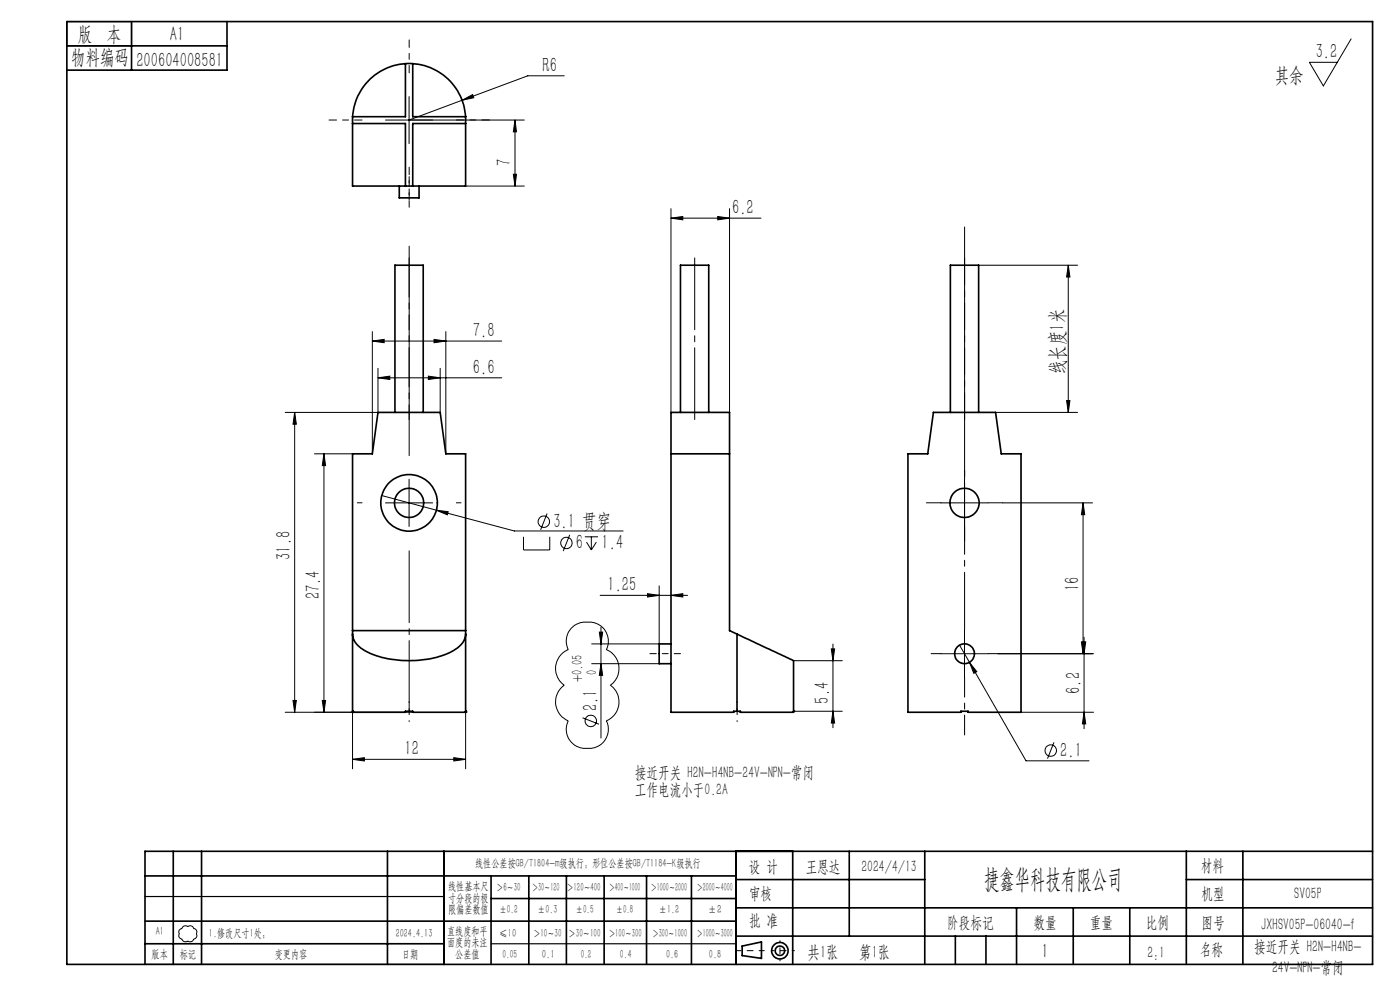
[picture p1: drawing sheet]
<svg xmlns="http://www.w3.org/2000/svg" width="297mm" height="210mm" viewBox="0 0 297 210" stroke-linecap="round" stroke-linejoin="round" font-family="sans-serif">
<g fill="none" stroke="#000" stroke-width=".21">
<path d="M119.7 16.1h-7.7l-25.2 9.4M286.6 8.2l-5.9 10-2.9-5h5.9M86.8 20.5v10M98 21.3l2.3-1.2 .2 .6zM98.8 39.5h12.4M108.9 37h.7l-.3 2.5zM109.3 25.5v14M109.3 25.5l.3 2.5h-.7zM111.2 25.5h-29.4M142.3 46.3l2.6-.4v.7zM142.3 44.3v43.2M142.3 46.3h19.1"/>
<path d="M152.3 45.9l2.5 .4-2.5 .3zM154.8 44.3v43.2M207.6 56.3h21M226.6 56.3v31.2M226.6 56.3l.4 2.5h-.7zM79 72.3l2.5-.3v.7zM79 70.3v26M79 72.3h27.4M80.2 78.1v9.4h-19.7M90.9 79.8l2.5 .3-2.5 .4zM92.1 72l2.5 .3-2.5 .4zM93.4 78.1v9.4"/>
<path d="M94.6 70.3v26M62.5 87.5l.4 2.5h-.7zM62.5 87.5v63.6M66.7 96.3h8.1M68.7 96.3v54.8M68.7 96.3l.4 2.5h-.7zM80.2 80.1l2.5-.3v.7zM80.2 80.1h26.2M211.2 87.5h17.4M226.3 85h.7l-.4 2.5zM81 105.1l11.6 3.1M81.8 106.7h10"/>
<path d="M86.8 101.7v10M92.6 108.2l2.5 .3-.2 .7zM92.6 108.2l16.5 4.4h23.1M111.1 113.9v2.8h5.5v-2.8M116.1 108.9l-1.4 3.5M120.9 113.4l-1.4 3.5M124.1 113.9h2.8M124.4 115l1 1.7M125.4 113.9v2.8M126.5 115l-1.1 1.7M199.6 106.7h10M204.6 101.7v10"/>
<path d="M212.7 106.7h19.1M229.8 106.7l.3 2.5h-.7zM229.8 106.7v32M121.2 133.2a5 5 0 0 1 7.1 .5l.2 .2a4 4 0 0 1 .1 3.9 4.3 4.3 0 0 1 .9 7.5 4.4 4.4 0 0 1-.9 7.6 4.1 4.1 0 0 1-.5 4.4 4.1 4.1 0 0 1-4.1 1.4 4 4 0 0 1-3.5-5.8 4.4 4.4 0 0 1-.8-7.6 4.3 4.3 0 0 1 .8-7.5 4.1 4.1 0 0 1 .7-4.6zM127.1 134.1h.7l-.3 2.5zM127.3 126.3h18.6M127.5 133.1v23.5M137.4 125.9l2.4 .4-2.4 .3zM139.8 124.3v12.3h-14.3M142.3 126.3l2.6-.4v.7zM176.4 137.6h.7l-.4 2.6zM176.7 136.6v17.8"/>
<path d="M199.6 138.7h10M203.6 136.8l14.1 24.6h13.3M204.6 133.7v10M211.7 138.7h20.3M229.4 136.2h.7l-.3 2.5zM229.6 136.2h.7l-.3 2.5zM230 135.2v19.4M60.5 151.1h27.1M62.2 148.6h.7l-.4 2.5zM68.4 148.6h.7l-.4 2.5zM74.8 151.1v12M98.8 151.1v12"/>
<path d="M123.6 152.3l3.5 1.3M125.5 140.8h14.3M127.5 140.8l.3 2.5h-.7zM168.3 150.9h10.4M168.3 140.2h10.4M176.7 150.9l.4 2.5h-.7zM205.7 140.5l1.5 2-.6 .3zM216.6 151.1h15.4M223.6 157.5l-1.4 3.4M230 151.1l.3 2.5h-.7zM74.8 161.1l2.5-.4v.7zM74.8 161.1h24"/>
<path d="M96.3 160.7l2.5 .4-2.5 .3zM38.1 197.3l.5-.3a.91 .91 0 0 1 1.3-.5 .89 .89 0 0 1 1.3 .5 .85 .85 0 0 1 .5 1.2 .69 .69 0 0 1-.6 1 .77 .77 0 0 1-1.2 .4l-.1 .1a.89 .89 0 0 1-1.3-.5 .69 .69 0 0 1-.4-1.1l-.2-.4z"/>
<circle cx="115.4" cy="110.7" r="1.22"/>
<circle cx="120.2" cy="115.2" r="1.22"/>
<circle cx="125.3" cy="152.9" r="1.2"/>
<circle cx="222.9" cy="159.2" r="1.21"/>
</g>
<g fill="none" stroke="#000" stroke-width=".35">
<path d="M14.2 4.6h277v200h-277zM14.2 9.7h34M27.9 4.6v10.3M48.2 4.6v10.3h-34M86 13.5a12 12 0 0 0-11.2 11.3M86 13.5h1.6M86 13.5v11.3h-11.2M87.6 13.5a12 12 0 0 1 11.2 11.3M87.6 13.5v11.3h11.2M74.8 24.8v14.7h24v-14.7M74.8 26.2h11.2v13.3M84.7 39.5v2.5h4.2v-2.5"/>
<path d="M98.8 26.2h-11.2v13.3M83.8 87.5v-31.2h6v31.2M142.3 96.3h12.5M144.4 87.5v-31.2h6v31.2M198 87.5h13.2l1.2 8.8h4.2v54.8h-11.2v-.2h-1.6v.2h-11.2v-54.8h4.2zM201.6 87.5v-31.2h6v31.2M74.8 134.5a4.5 4.5 0 0 0 2.9 3.7 21.8 21.8 0 0 0 18.6-.2 4.3 4.3 0 0 0 2.5-3.5M74.8 133.8h24M142.3 136.6h-2.5v4.2h2.5M156.4 134.5l11.9 5.6v11h-11.2v-.2h-.7M156.4 134.5l-1.6-.7v-46.3h-12.5v63.6h13.3v-.2h.8M156.4 134.5v16.4"/>
<path d="M74.8 150.9h.1M74.8 151.1h11.2v-.2h1.6v.2h11.2M74.8 151.1h.1M74.8 151.1v-54.8h4.2l1.2-8.8h13.2l1.2 8.8h4.2v54.8M98.8 150.9h.1M98.8 151.1h.1M168.3 150.9h.1M30.8 195.4h125.4M30.8 185.8h125.4M36.8 180.6v24M42.8 180.6v24M82.2 180.6v24"/>
<path d="M94.2 180.6v24M104.2 185.8v18.8M104.2 190.6h52M112.2 185.8v18.8M120.2 185.8v18.8M128.2 185.8v18.8M137.2 185.8v18.8M146.7 185.8v18.8M156.2 180.6v24M156.2 186.6h40M156.2 198.6h135M156.2 192.6h135"/>
<path d="M168.2 180.6v24M180.2 180.6v18M196.2 180.6v24M202.7 198.6v6M209.2 198.6v6M215.7 192.6v12M227.7 192.6v12M239.7 192.6v12M251.7 186.6h39.5M251.7 180.6v24M263.7 180.6v24M291.2 180.6h-260.4v24"/>
<path d="M30.8 200.2h63.4M157.4 200.7l4.1-.9v3.5l-4.1-.6z"/>
<circle cx="86.8" cy="106.7" r="3.1"/>
<circle cx="86.8" cy="106.7" r="6"/>
<circle cx="204.6" cy="106.7" r="3.1"/>
<circle cx="204.6" cy="138.7" r="2.11"/>
<circle cx="165.5" cy="201.7" r="1.74"/>
<circle cx="165.5" cy="201.7" r="1"/>
</g>
<path d="M86.8 44v-6.5M137.9 138.7h6.5" fill="none" stroke="#000" stroke-width=".21" stroke-dasharray="15.2 1.3 1.3 1.3" stroke-dashoffset="13.9"/>
<path d="M86.8 15.5v-7M76.8 25.5h-7M86.8 35.5v7M96.8 25.5h7" fill="none" stroke="#000" stroke-width=".21" stroke-dasharray="15.2 1.3 1.3 1.3" stroke-dashoffset="13.6"/>
<path d="M86.8 153.1v-4.2M156.4 153.1v-4.2M165.5 199.6v4.2" fill="none" stroke="#000" stroke-width=".21" stroke-dasharray="15.2 1.3 1.3 1.3" stroke-dashoffset="15"/>
<path d="M86.8 54.3v35.2M147.4 54.3v35.2M204.6 54.3v35.2" fill="none" stroke="#000" stroke-width=".21" stroke-dasharray="15.2 1.3 1.3 1.3" stroke-dashoffset="-.5"/>
<path d="M76.8 106.7h-1M96.8 106.7h1M199.6 106.7h-3.1M204.6 101.7v-3.1M204.6 111.7v3.1M209.6 106.7h3.1M199.6 138.7h-2.1M209.6 138.7h2.1" fill="none" stroke="#000" stroke-width=".21" stroke-dasharray="15.2 1.3 1.3 1.3"/>
<path d="M204.6 133.7v-85.5" fill="none" stroke="#000" stroke-width=".21" stroke-dasharray="15.2 1.3 1.3 1.3" stroke-dashoffset="3"/>
<path d="M204.6 143.7v12.2" fill="none" stroke="#000" stroke-width=".21" stroke-dasharray="15.2 1.3 1.3 1.3" stroke-dashoffset="11"/>
<path d="M86.8 96.7v-44.5" fill="none" stroke="#000" stroke-width=".21" stroke-dasharray="15.2 1.3 1.3 1.3" stroke-dashoffset="4.5"/>
<path d="M86.8 116.7v34.6" fill="none" stroke="#000" stroke-width=".21" stroke-dasharray="15.2 1.3 1.3 1.3" stroke-dashoffset="-.2"/>
<path d="M162.1 201.7h-6" fill="none" stroke="#000" stroke-width=".21" stroke-dasharray="15.2 1.3 1.3 1.3" stroke-dashoffset="14.1"/>
<path d="M168.5 201.7h-4.8" fill="none" stroke="#000" stroke-width=".21" stroke-dasharray="15.2 1.3 1.3 1.3" stroke-dashoffset="14.7"/>
<path d="M14.2 4.6h13.7v5.1h-13.7zM30.8 190.2h63.4M30.8 204.6h63.4M104.2 200.2h52" fill="none" stroke="#000" stroke-width=".25"/>
<g fill="#000">
<path d="M68.7 96.3l.4 2.5h-.7zM68.4 148.6h.7l-.4 2.5zM229.6 136.2h.7l-.3 2.5zM230 151.1l.3 2.5h-.7zM109.3 25.5l.3 2.5h-.7zM108.9 37h.7l-.3 2.5z"/>
<path d="M92.6 108.2l2.3 1 .2-.7zM142.3 46.3l2.6-.4v.7zM152.3 45.9l2.5 .4-2.5 .3zM205.7 140.5l.9 2.3 .6-.3zM98 21.3l2.5-.6-.2-.6z"/>
<path d="M142.3 126.3l2.6-.4v.7zM137.4 125.9l2.4 .4-2.4 .3z"/>
<path d="M62.2 148.6h.7l-.4 2.5zM62.5 87.5l.4 2.5h-.7zM176.7 150.9l.4 2.5h-.7zM176.4 137.6h.7l-.4 2.6zM127.5 140.8l.3 2.5h-.7zM127.1 134.1h.7l-.3 2.5zM229.4 136.2h.7l-.3 2.5zM229.8 106.7l.3 2.5h-.7zM226.3 85h.7l-.4 2.5zM226.6 56.3l.4 2.5h-.7z"/>
<path d="M96.3 160.7l2.5 .4-2.5 .3zM74.8 161.1l2.5-.4v.7zM90.9 79.8l2.5 .3-2.5 .4zM80.2 80.1l2.5-.3v.7zM92.1 72l2.5 .3-2.5 .4zM79 72.3l2.5-.3v.7z"/>
</g>
<text font-size="5.6" x="208.8" y="188.3">捷鑫华科技有限公司</text>
<g font-size="4.4">
<text x="16.5" y="8.6">版 本</text>
<text x="36.1" y="8.6">A1</text>
<text x="15.1" y="13.7">物料编码</text>
<text x="28.9" y="14.2">200604008581</text>
<text x="115.1" y="15.2">R6</text>
<text x="270.4" y="17.3">其余</text>
<text x="279.1" y="12.3">3.2</text>
<text x="108.4" y="35.2" transform="rotate(-90 108.4 35.2)">7</text>
<text x="155.3" y="45.4">6.2</text>
<text x="100.3" y="71.5">7.8</text>
<text x="100.3" y="79.3">6.6</text>
<text x="225.8" y="79.3" transform="rotate(-90 225.8 79.3)">线长度1米</text>
<text x="117.4" y="112">3.1 贯穿</text>
<text x="61.7" y="118.8" transform="rotate(-90 61.7 118.8)">31.8</text>
<text x="122.2" y="116.5">6</text>
<text x="127.6" y="116.5">1.4</text>
<text x="128.9" y="125.4">1.25</text>
<text x="228.9" y="125.3" transform="rotate(-90 228.9 125.3)">16</text>
<text x="67.9" y="127.1" transform="rotate(-90 67.9 127.1)">27.4</text>
<text x="175.8" y="149.2" transform="rotate(-90 175.8 149.2)">5.4</text>
<text x="229.1" y="147.2" transform="rotate(-90 229.1 147.2)">6.2</text>
<text x="126.7" y="150.9" transform="rotate(-90 126.7 150.9)">2.1</text>
<text x="85.8" y="160.2">12</text>
<text x="224.9" y="160.5">2.1</text>
<text x="221" y="203.2">1</text>
</g>
<g font-size="3.8">
<text x="171.3" y="203.2">共1张</text>
<text x="182.3" y="203.2">第1张</text>
</g>
<g font-size="3.5">
<text x="134.7" y="165.1">接近开关 H2N-H4NB-24V-NPN-常闭</text>
<text x="134.7" y="168.6">工作电流小于0.2A</text>
<text x="158.9" y="184.9">设 计</text>
<text x="170.9" y="184.9">王恩达</text>
<text x="182.7" y="184.9">2024/4/13</text>
<text x="254.7" y="184.7">材料</text>
<text x="158.9" y="190.8">审核</text>
<text x="254.9" y="190.7">机型</text>
<text x="274.6" y="190.8">SV05P</text>
<text x="158.9" y="196.5">批 准</text>
<text x="200.9" y="196.9">阶段标记</text>
<text x="219.3" y="196.9">数量</text>
<text x="231.2" y="196.9">重量</text>
<text x="243.1" y="196.9">比例</text>
<text x="254.9" y="196.9">图号</text>
<text x="267.6" y="197.3">JXHSV05P-06040-f</text>
<text x="243.4" y="203.2">2:1</text>
<text x="254.5" y="202.5">名称</text>
<text x="266.1" y="201.8">接近开关 H2N-H4NB-</text>
<text x="269.9" y="206.4">24V-NPN-常闭</text>
</g>
<g font-size="3.1">
<text x="126.6" y="143.2" transform="rotate(-90 126.6 143.2)">0</text>
<text x="123.5" y="144.8" transform="rotate(-90 123.5 144.8)">+0.05</text>
</g>
<g font-size="2.5">
<text x="100.8" y="184">线性公差按GB/T1804-m级执行；形位公差按GB/T1184-K级执行</text>
<text x="95.1" y="188.8">线性基本尺</text>
<text x="95.1" y="191.3">寸分段的极</text>
<text x="105.3" y="189.1">＞6～30</text>
<text x="112.9" y="189.1">＞30～120</text>
<text x="120.2" y="188.9">＞120～400</text>
<text x="129.2" y="188.9">＞400～1000</text>
<text x="138.1" y="189.1">＞1000～2000</text>
<text x="147.8" y="189.1">＞2000～4000</text>
<text x="95.1" y="193.8">限偏差数值</text>
<text x="105.9" y="193.8">±0.2</text>
<text x="114.1" y="193.8">±0.3</text>
<text x="122.2" y="193.8">±0.5</text>
<text x="130.7" y="193.8">±0.8</text>
<text x="139.8" y="193.8">±1.2</text>
<text x="150.2" y="193.8">±2</text>
<text x="32.2" y="203.2">版本</text>
<text x="33" y="198.3">A1</text>
<text x="38.1" y="203.2">标记</text>
<text x="44.3" y="198.7">1.修改尺寸1处；</text>
<text x="58.3" y="203.2">变更内容</text>
<text x="84" y="198.7">2024.4.13</text>
<text x="85.3" y="203.2">日期</text>
<text x="94.8" y="198.3">直线度和平</text>
<text x="94.8" y="200.7">面度的未注</text>
<text x="96.6" y="203.2">公差值</text>
<text x="105.9" y="198.7">≤10</text>
<text x="106.6" y="203.2">0.05</text>
<text x="113.2" y="198.7">＞10～30</text>
<text x="115" y="203.2">0.1</text>
<text x="120.6" y="198.7">＞30～100</text>
<text x="123.2" y="203.2">0.2</text>
<text x="129.1" y="198.7">＞100～300</text>
<text x="131.5" y="203.2">0.4</text>
<text x="138.4" y="198.7">＞300～1000</text>
<text x="141.3" y="203.2">0.6</text>
<text x="147.8" y="198.7">＞1000～3000</text>
<text x="150.4" y="203.2">0.8</text>
</g>
</svg>
